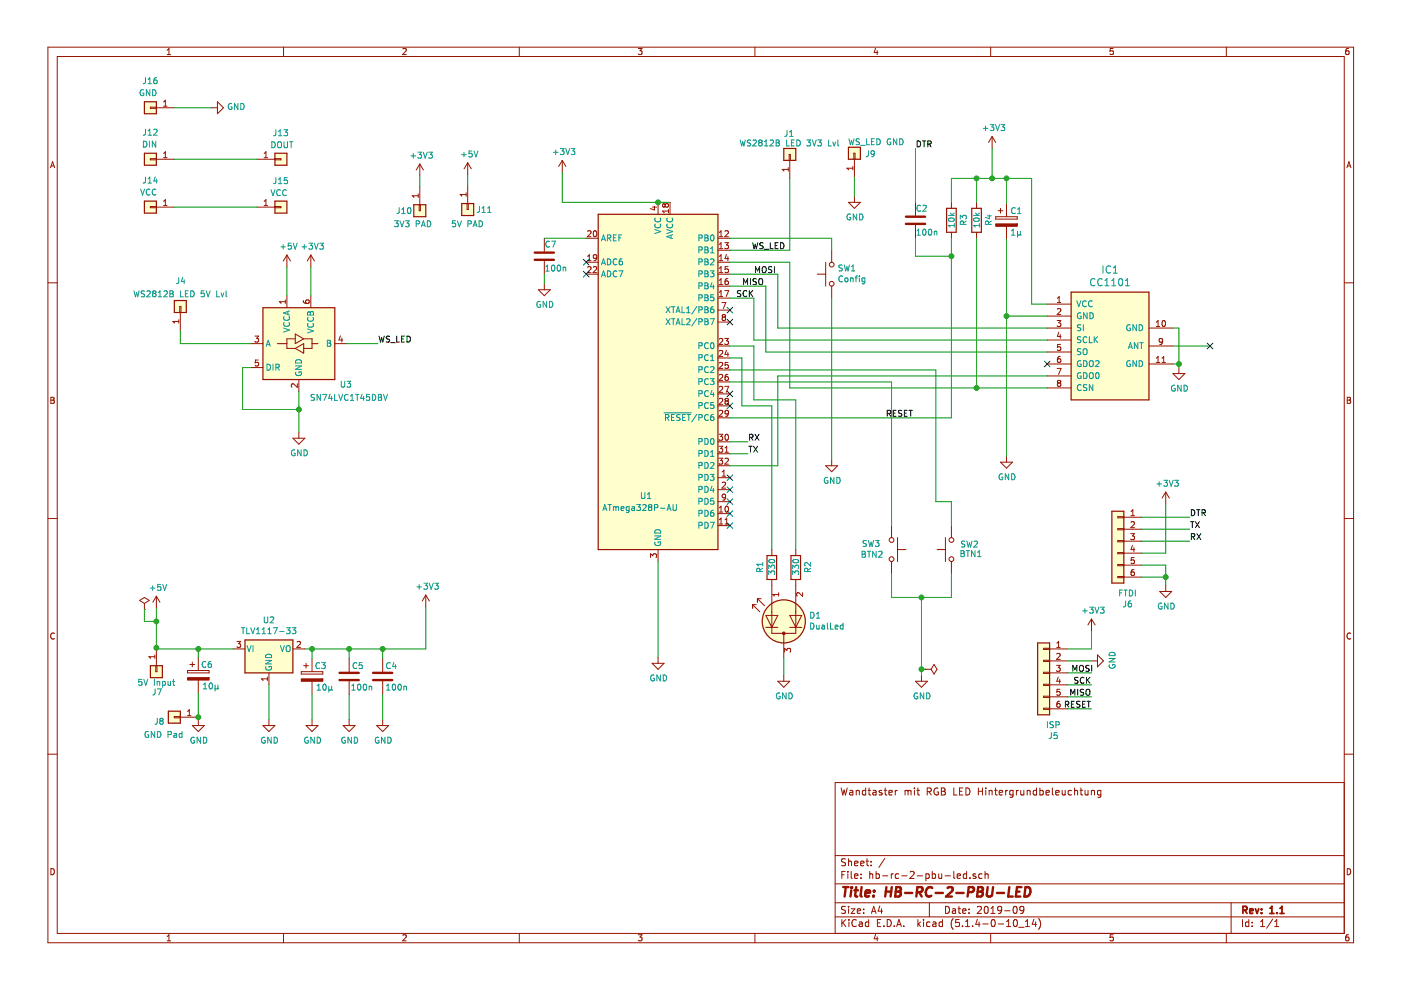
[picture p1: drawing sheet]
EESchema Schematic File Version 4
LIBS:hb-rc-2-pbu-led-cache
EELAYER 30 0
EELAYER END
$Descr A4 11693 8268
encoding utf-8
Sheet 1 1
Title "HB-RC-2-PBU-LED"
Date "2019-09"
Rev "1.1"
Comp ""
Comment1 ""
Comment2 ""
Comment3 ""
Comment4 "Wandtaster mit RGB LED Hintergrundbeleuchtung"
$EndDescr
$Comp
L hb-rc-2-pbu-led-rescue:CC1101-CC1101 IC1
U 1 1
P 9240 2890
F 0 "IC1" H 9265 3529 60  0000 C CNN
F 1 "CC1101" H 9265 3423 60  0000 C CNN
F 2 "Connector_PinHeader_2.00mm:PinHeader_1x08_P2.00mm_Vertical" H 9090 3440 60  0001 C CNN
F 3 "" H 9090 3440 60  0001 C CNN
	1    9240 2890
	1    0    0    -1  
$EndComp
$Comp
L power:GND #PWR0101
U 1 1
P 5490 5490
F 0 "#PWR0101" H 5490 5240 50  0001 C CNN
F 1 "GND" H 5495 5317 50  0000 C CNN
F 2 "" H 5490 5490 50  0001 C CNN
F 3 "" H 5490 5490 50  0001 C CNN
	1    5490 5490
	1    0    0    -1  
$EndComp
$Comp
L power:+3V3 #PWR0102
U 1 1
P 4690 1440
F 0 "#PWR0102" H 4690 1290 50  0001 C CNN
F 1 "+3V3" H 4705 1613 50  0000 C CNN
F 2 "" H 4690 1440 50  0001 C CNN
F 3 "" H 4690 1440 50  0001 C CNN
	1    4690 1440
	1    0    0    -1  
$EndComp
NoConn ~ 6090 2590
NoConn ~ 6090 2690
$Comp
L Switch:SW_Push SW1
U 1 1
P 6940 2290
F 0 "SW1" V 6986 2242 50  0000 R CNN
F 1 "Config" V 6895 2242 50  0000 R CNN
F 2 "Button_Switch_SMD:SW_SPST_FSMSM" H 6940 2490 50  0001 C CNN
F 3 "~" H 6940 2490 50  0001 C CNN
	1    6940 2290
	0    -1   -1   0   
$EndComp
Wire Wire Line
	6090 1990 6940 1990
Wire Wire Line
	6940 1990 6940 2090
$Comp
L power:GND #PWR0103
U 1 1
P 6940 3840
F 0 "#PWR0103" H 6940 3590 50  0001 C CNN
F 1 "GND" H 6945 3667 50  0000 C CNN
F 2 "" H 6940 3840 50  0001 C CNN
F 3 "" H 6940 3840 50  0001 C CNN
	1    6940 3840
	1    0    0    -1  
$EndComp
Wire Wire Line
	6940 2490 6940 3840
$Comp
L power:GND #PWR0104
U 1 1
P 8400 3810
F 0 "#PWR0104" H 8400 3560 50  0001 C CNN
F 1 "GND" H 8405 3637 50  0000 C CNN
F 2 "" H 8400 3810 50  0001 C CNN
F 3 "" H 8400 3810 50  0001 C CNN
	1    8400 3810
	1    0    0    -1  
$EndComp
$Comp
L power:+3V3 #PWR0105
U 1 1
P 8280 1240
F 0 "#PWR0105" H 8280 1090 50  0001 C CNN
F 1 "+3V3" H 8295 1413 50  0000 C CNN
F 2 "" H 8280 1240 50  0001 C CNN
F 3 "" H 8280 1240 50  0001 C CNN
	1    8280 1240
	1    0    0    -1  
$EndComp
Wire Wire Line
	8400 3810 8400 2640
Wire Wire Line
	8740 2640 8400 2640
Connection ~ 8400 2640
Wire Wire Line
	8400 2640 8400 2000
Wire Wire Line
	8740 3240 8150 3240
Wire Wire Line
	6590 3240 6590 2190
Wire Wire Line
	6590 2190 6090 2190
Wire Wire Line
	8740 2740 6490 2740
Wire Wire Line
	6490 2740 6490 2290
Wire Wire Line
	6490 2290 6090 2290
Wire Wire Line
	8740 2940 6390 2940
Wire Wire Line
	6390 2940 6390 2390
Wire Wire Line
	6390 2390 6090 2390
Wire Wire Line
	8740 2840 6290 2840
Wire Wire Line
	6290 2840 6290 2490
Wire Wire Line
	6290 2490 6090 2490
Wire Wire Line
	8740 3140 6490 3140
Wire Wire Line
	6490 3890 6090 3890
Wire Wire Line
	6090 2090 6590 2090
Wire Wire Line
	6590 2090 6590 1490
$Comp
L Device:LED_Dual_AAC D1
U 1 1
P 6540 5190
F 0 "D1" V 6586 4980 50  0000 R CNN
F 1 "DualLed" V 6495 4980 50  0000 R CNN
F 2 "LED_THT:LED_D3.0mm-3" H 6540 5190 50  0001 C CNN
F 3 "~" H 6540 5190 50  0001 C CNN
	1    6540 5190
	0    -1   -1   0   
$EndComp
$Comp
L Device:R R1
U 1 1
P 6440 4740
F 0 "R1" V 6340 4690 50  0000 L CNN
F 1 "330" V 6440 4670 50  0000 L CNN
F 2 "Resistor_SMD:R_0805_2012Metric_Pad1.15x1.40mm_HandSolder" V 6370 4740 50  0001 C CNN
F 3 "~" H 6440 4740 50  0001 C CNN
	1    6440 4740
	1    0    0    -1  
$EndComp
$Comp
L Device:R R2
U 1 1
P 6640 4740
F 0 "R2" V 6740 4690 50  0000 L CNN
F 1 "330" V 6640 4670 50  0000 L CNN
F 2 "Resistor_SMD:R_0805_2012Metric_Pad1.15x1.40mm_HandSolder" V 6570 4740 50  0001 C CNN
F 3 "~" H 6640 4740 50  0001 C CNN
	1    6640 4740
	1    0    0    -1  
$EndComp
Wire Wire Line
	6640 4590 6640 3340
Wire Wire Line
	6640 3340 6290 3340
Wire Wire Line
	6290 3340 6290 2890
Wire Wire Line
	6290 2890 6090 2890
Wire Wire Line
	6490 3140 6490 3890
Wire Wire Line
	6440 4590 6440 3390
Wire Wire Line
	6440 3390 6190 3390
Wire Wire Line
	6190 3390 6190 2990
Wire Wire Line
	6190 2990 6090 2990
Wire Wire Line
	5490 4690 5490 5490
NoConn ~ 8740 3040
NoConn ~ 4890 2190
NoConn ~ 4890 2290
Wire Wire Line
	4690 1690 4690 1440
Wire Wire Line
	4890 1990 4540 1990
Text Label 6290 2290 0    50   ~ 0
MOSI
Text Label 6140 2490 0    50   ~ 0
SCK
Text Label 6190 2390 0    50   ~ 0
MISO
NoConn ~ 6090 3990
NoConn ~ 6090 4090
NoConn ~ 6090 4390
NoConn ~ 6090 3290
NoConn ~ 6090 3390
Wire Wire Line
	7640 1690 7640 1240
Text Label 7640 1240 0    50   ~ 0
DTR
$Comp
L Connector_Generic:Conn_01x06 J6
U 1 1
P 9330 4520
F 0 "J6" H 9248 3995 50  0000 C CNN
F 1 "FTDI" H 9248 4086 50  0000 C CNN
F 2 "Connector_PinHeader_2.54mm:PinHeader_1x06_P2.54mm_Vertical" H 9330 4520 50  0001 C CNN
F 3 "~" H 9330 4520 50  0001 C CNN
	1    9330 4520
	-1   0    0    -1  
$EndComp
$Comp
L power:GND #PWR0109
U 1 1
P 9730 4890
F 0 "#PWR0109" H 9730 4640 50  0001 C CNN
F 1 "GND" H 9735 4717 50  0000 C CNN
F 2 "" H 9730 4890 50  0001 C CNN
F 3 "" H 9730 4890 50  0001 C CNN
	1    9730 4890
	1    0    0    -1  
$EndComp
Wire Wire Line
	9530 4820 9730 4820
Wire Wire Line
	9730 4820 9730 4890
Wire Wire Line
	9530 4720 9730 4720
Wire Wire Line
	9730 4720 9730 4820
Connection ~ 9730 4820
$Comp
L power:+3V3 #PWR0108
U 1 1
P 9730 4210
F 0 "#PWR0108" H 9730 4060 50  0001 C CNN
F 1 "+3V3" H 9745 4383 50  0000 C CNN
F 2 "" H 9730 4210 50  0001 C CNN
F 3 "" H 9730 4210 50  0001 C CNN
	1    9730 4210
	1    0    0    -1  
$EndComp
Wire Wire Line
	9530 4620 9730 4620
Wire Wire Line
	9730 4620 9730 4210
Wire Wire Line
	9530 4320 9930 4320
Text Label 9930 4320 0    50   ~ 0
DTR
Wire Wire Line
	6090 3690 6240 3690
Wire Wire Line
	6090 3790 6240 3790
Text Label 6240 3690 0    50   ~ 0
RX
Text Label 6240 3790 0    50   ~ 0
TX
Wire Wire Line
	9530 4420 9930 4420
Wire Wire Line
	9530 4520 9930 4520
Text Label 9930 4420 0    50   ~ 0
TX
Text Label 9930 4520 0    50   ~ 0
RX
$Comp
L power:GND #PWR0106
U 1 1
P 6540 5640
F 0 "#PWR0106" H 6540 5390 50  0001 C CNN
F 1 "GND" H 6545 5467 50  0000 C CNN
F 2 "" H 6540 5640 50  0001 C CNN
F 3 "" H 6540 5640 50  0001 C CNN
	1    6540 5640
	1    0    0    -1  
$EndComp
Wire Wire Line
	7940 1990 7940 2140
Wire Wire Line
	7940 1690 7940 1490
Wire Wire Line
	7940 1490 8150 1490
Connection ~ 8400 1490
Wire Wire Line
	8400 1490 8400 1700
Wire Wire Line
	7640 1990 7640 2140
Wire Wire Line
	7640 2140 7940 2140
Connection ~ 7940 2140
Wire Wire Line
	6540 5490 6540 5640
$Comp
L power:GND #PWR0110
U 1 1
P 7690 5640
F 0 "#PWR0110" H 7690 5390 50  0001 C CNN
F 1 "GND" H 7695 5467 50  0000 C CNN
F 2 "" H 7690 5640 50  0001 C CNN
F 3 "" H 7690 5640 50  0001 C CNN
	1    7690 5640
	1    0    0    -1  
$EndComp
Wire Wire Line
	7440 4790 7440 4990
Wire Wire Line
	7440 4990 7690 4990
Wire Wire Line
	7940 4990 7940 4790
Wire Wire Line
	7690 5640 7690 5590
Connection ~ 7690 4990
Wire Wire Line
	7690 4990 7940 4990
$Comp
L power:PWR_FLAG #FLG0101
U 1 1
P 7720 5590
F 0 "#FLG0101" H 7720 5665 50  0001 C CNN
F 1 "PWR_FLAG" V 7720 5718 50  0001 L CNN
F 2 "" H 7720 5590 50  0001 C CNN
F 3 "~" H 7720 5590 50  0001 C CNN
	1    7720 5590
	0    1    1    0   
$EndComp
Wire Wire Line
	7720 5590 7690 5590
Connection ~ 7690 5590
Wire Wire Line
	7690 5590 7690 4990
$Comp
L power:+3V3 #PWR0113
U 1 1
P 3550 5070
F 0 "#PWR0113" H 3550 4920 50  0001 C CNN
F 1 "+3V3" H 3565 5243 50  0000 C CNN
F 2 "" H 3550 5070 50  0001 C CNN
F 3 "" H 3550 5070 50  0001 C CNN
	1    3550 5070
	1    0    0    -1  
$EndComp
Wire Wire Line
	3550 5070 3550 5420
$Comp
L power:GND #PWR0114
U 1 1
P 2240 6010
F 0 "#PWR0114" H 2240 5760 50  0001 C CNN
F 1 "GND" H 2245 5837 50  0000 C CNN
F 2 "" H 2240 6010 50  0001 C CNN
F 3 "" H 2240 6010 50  0001 C CNN
	1    2240 6010
	1    0    0    -1  
$EndComp
Wire Wire Line
	2240 5720 2240 6010
$Comp
L Device:CP C3
U 1 1
P 2600 5650
F 0 "C3" H 2620 5740 50  0000 L CNN
F 1 "10µ" H 2630 5560 50  0000 L CNN
F 2 "Capacitor_SMD:CP_Elec_4x5.4" H 2638 5500 50  0001 C CNN
F 3 "~" H 2600 5650 50  0001 C CNN
	1    2600 5650
	1    0    0    -1  
$EndComp
Wire Wire Line
	2600 5500 2600 5420
Connection ~ 2600 5420
Wire Wire Line
	2600 5420 2910 5420
Wire Wire Line
	2910 5500 2910 5420
Connection ~ 2910 5420
Wire Wire Line
	2910 5420 3190 5420
Wire Wire Line
	3190 5500 3190 5420
Connection ~ 3190 5420
Wire Wire Line
	3190 5420 3550 5420
$Comp
L power:GND #PWR0115
U 1 1
P 2600 6010
F 0 "#PWR0115" H 2600 5760 50  0001 C CNN
F 1 "GND" H 2605 5837 50  0000 C CNN
F 2 "" H 2600 6010 50  0001 C CNN
F 3 "" H 2600 6010 50  0001 C CNN
	1    2600 6010
	1    0    0    -1  
$EndComp
$Comp
L power:GND #PWR0116
U 1 1
P 2910 6010
F 0 "#PWR0116" H 2910 5760 50  0001 C CNN
F 1 "GND" H 2915 5837 50  0000 C CNN
F 2 "" H 2910 6010 50  0001 C CNN
F 3 "" H 2910 6010 50  0001 C CNN
	1    2910 6010
	1    0    0    -1  
$EndComp
$Comp
L power:GND #PWR0117
U 1 1
P 3190 6010
F 0 "#PWR0117" H 3190 5760 50  0001 C CNN
F 1 "GND" H 3195 5837 50  0000 C CNN
F 2 "" H 3190 6010 50  0001 C CNN
F 3 "" H 3190 6010 50  0001 C CNN
	1    3190 6010
	1    0    0    -1  
$EndComp
Wire Wire Line
	2600 5800 2600 6010
Wire Wire Line
	2910 5800 2910 6010
Wire Wire Line
	3190 5800 3190 6010
$Comp
L Regulator_Linear:TLV1117-33 U2
U 1 1
P 2240 5420
F 0 "U2" H 2240 5662 50  0000 C CNN
F 1 "TLV1117-33" H 2240 5571 50  0000 C CNN
F 2 "Package_TO_SOT_SMD:SOT-223" H 2240 5420 50  0001 C CNN
F 3 "http://www.ti.com/lit/ds/symlink/tlv1117.pdf" H 2240 5420 50  0001 C CNN
	1    2240 5420
	1    0    0    -1  
$EndComp
Wire Wire Line
	2540 5420 2600 5420
$Comp
L power:+5V #PWR0118
U 1 1
P 1300 5080
F 0 "#PWR0118" H 1300 4930 50  0001 C CNN
F 1 "+5V" H 1315 5253 50  0000 C CNN
F 2 "" H 1300 5080 50  0001 C CNN
F 3 "" H 1300 5080 50  0001 C CNN
	1    1300 5080
	1    0    0    -1  
$EndComp
Wire Wire Line
	1940 5420 1650 5420
$Comp
L Device:CP C6
U 1 1
P 1650 5640
F 0 "C6" H 1670 5730 50  0000 L CNN
F 1 "10µ" H 1680 5550 50  0000 L CNN
F 2 "Capacitor_SMD:CP_Elec_4x5.4" H 1688 5490 50  0001 C CNN
F 3 "~" H 1650 5640 50  0001 C CNN
	1    1650 5640
	1    0    0    -1  
$EndComp
Wire Wire Line
	1650 5490 1650 5420
Connection ~ 1650 5420
Wire Wire Line
	1650 5420 1300 5420
$Comp
L power:GND #PWR0119
U 1 1
P 1650 6010
F 0 "#PWR0119" H 1650 5760 50  0001 C CNN
F 1 "GND" H 1655 5837 50  0000 C CNN
F 2 "" H 1650 6010 50  0001 C CNN
F 3 "" H 1650 6010 50  0001 C CNN
	1    1650 6010
	1    0    0    -1  
$EndComp
Wire Wire Line
	1650 5790 1650 5990
$Comp
L power:PWR_FLAG #FLG0103
U 1 1
P 1200 5090
F 0 "#FLG0103" H 1200 5165 50  0001 C CNN
F 1 "PWR_FLAG" H 1200 5263 50  0001 C CNN
F 2 "" H 1200 5090 50  0001 C CNN
F 3 "~" H 1200 5090 50  0001 C CNN
	1    1200 5090
	1    0    0    -1  
$EndComp
Wire Wire Line
	1200 5090 1200 5190
Wire Wire Line
	1200 5190 1300 5190
Wire Wire Line
	1300 5080 1300 5190
Connection ~ 1300 5190
Wire Wire Line
	1300 5190 1300 5410
Text Label 8940 5620 0    50   ~ 0
MOSI
$Comp
L power:GND #PWR0112
U 1 1
P 9110 5520
F 0 "#PWR0112" H 9110 5270 50  0001 C CNN
F 1 "GND" H 9115 5347 50  0000 C CNN
F 2 "" H 9110 5520 50  0001 C CNN
F 3 "" H 9110 5520 50  0001 C CNN
	1    9110 5520
	0    -1   -1   0   
$EndComp
Wire Wire Line
	9110 5270 9110 5420
$Comp
L power:+3V3 #PWR0111
U 1 1
P 9110 5270
F 0 "#PWR0111" H 9110 5120 50  0001 C CNN
F 1 "+3V3" H 9125 5443 50  0000 C CNN
F 2 "" H 9110 5270 50  0001 C CNN
F 3 "" H 9110 5270 50  0001 C CNN
	1    9110 5270
	1    0    0    -1  
$EndComp
Text Label 9110 5920 2    50   ~ 0
RESET
Text Label 9110 5720 2    50   ~ 0
SCK
Wire Wire Line
	8910 5420 9110 5420
Wire Wire Line
	8910 5620 9110 5620
Wire Wire Line
	8910 5520 9110 5520
Wire Wire Line
	8910 5920 9110 5920
Wire Wire Line
	8910 5720 9110 5720
Wire Wire Line
	8910 5820 9110 5820
Wire Wire Line
	7940 2140 7940 3490
$Comp
L Logic_LevelTranslator:SN74LVC1T45DBV U3
U 1 1
P 2490 2870
F 0 "U3" H 2830 2530 50  0000 L CNN
F 1 "SN74LVC1T45DBV" H 2580 2420 50  0000 L CNN
F 2 "Package_TO_SOT_SMD:SOT-23-6" H 2490 2420 50  0001 C CNN
F 3 "http://www.ti.com/lit/ds/symlink/sn74lvc1t45.pdf" H 1590 2220 50  0001 C CNN
	1    2490 2870
	1    0    0    -1  
$EndComp
$Comp
L power:GND #PWR0120
U 1 1
P 2490 3610
F 0 "#PWR0120" H 2490 3360 50  0001 C CNN
F 1 "GND" H 2495 3437 50  0000 C CNN
F 2 "" H 2490 3610 50  0001 C CNN
F 3 "" H 2490 3610 50  0001 C CNN
	1    2490 3610
	1    0    0    -1  
$EndComp
Wire Wire Line
	2490 3610 2490 3420
Wire Wire Line
	2490 3420 2020 3420
Wire Wire Line
	2020 3420 2020 3070
Wire Wire Line
	2020 3070 2090 3070
Connection ~ 2490 3420
Wire Wire Line
	2490 3420 2490 3270
$Comp
L Connector_Generic:Conn_01x01 J4
U 1 1
P 1500 2560
F 0 "J4" V 1710 2510 50  0000 L CNN
F 1 "WS2812B LED 5V Lvl" V 1600 2160 50  0000 L CNN
F 2 "TestPoint:TestPoint_Pad_D2.0mm" H 1500 2560 50  0001 C CNN
F 3 "~" H 1500 2560 50  0001 C CNN
	1    1500 2560
	0    -1   -1   0   
$EndComp
Wire Wire Line
	2090 2870 1500 2870
Wire Wire Line
	1500 2870 1500 2760
$Comp
L power:+5V #PWR0121
U 1 1
P 2390 2230
F 0 "#PWR0121" H 2390 2080 50  0001 C CNN
F 1 "+5V" H 2405 2403 50  0000 C CNN
F 2 "" H 2390 2230 50  0001 C CNN
F 3 "" H 2390 2230 50  0001 C CNN
	1    2390 2230
	1    0    0    -1  
$EndComp
$Comp
L power:+3V3 #PWR0122
U 1 1
P 2590 2230
F 0 "#PWR0122" H 2590 2080 50  0001 C CNN
F 1 "+3V3" H 2605 2403 50  0000 C CNN
F 2 "" H 2590 2230 50  0001 C CNN
F 3 "" H 2590 2230 50  0001 C CNN
	1    2590 2230
	1    0    0    -1  
$EndComp
Wire Wire Line
	2390 2230 2390 2470
Wire Wire Line
	2590 2470 2590 2230
Text Label 6270 2090 0    50   ~ 0
WS_LED
Wire Wire Line
	2890 2870 3150 2870
Text Label 3150 2870 0    50   ~ 0
WS_LED
$Comp
L Device:CP C1
U 1 1
P 8400 1850
F 0 "C1" H 8430 1940 50  0000 L CNN
F 1 "1µ" H 8430 1760 50  0000 L CNN
F 2 "Capacitor_SMD:CP_Elec_4x5.3" H 8438 1700 50  0001 C CNN
F 3 "~" H 8400 1850 50  0001 C CNN
	1    8400 1850
	1    0    0    -1  
$EndComp
Wire Wire Line
	8150 1990 8150 3240
Wire Wire Line
	8150 1690 8150 1490
Connection ~ 8150 1490
Wire Wire Line
	8150 1490 8280 1490
Wire Wire Line
	8740 2540 8610 2540
Wire Wire Line
	8610 2540 8610 1490
Wire Wire Line
	8610 1490 8400 1490
Wire Wire Line
	8280 1240 8280 1490
Connection ~ 8280 1490
Wire Wire Line
	8280 1490 8400 1490
$Comp
L power:GND #PWR0107
U 1 1
P 4540 2370
F 0 "#PWR0107" H 4540 2120 50  0001 C CNN
F 1 "GND" H 4545 2197 50  0000 C CNN
F 2 "" H 4540 2370 50  0001 C CNN
F 3 "" H 4540 2370 50  0001 C CNN
	1    4540 2370
	1    0    0    -1  
$EndComp
Wire Wire Line
	4540 2290 4540 2370
$Comp
L power:GND #PWR0123
U 1 1
P 9840 3070
F 0 "#PWR0123" H 9840 2820 50  0001 C CNN
F 1 "GND" H 9845 2897 50  0000 C CNN
F 2 "" H 9840 3070 50  0001 C CNN
F 3 "" H 9840 3070 50  0001 C CNN
	1    9840 3070
	1    0    0    -1  
$EndComp
Wire Wire Line
	9790 3040 9840 3040
Wire Wire Line
	9840 3040 9840 3070
Wire Wire Line
	9790 2740 9840 2740
Wire Wire Line
	9840 2740 9840 3040
Connection ~ 9840 3040
Wire Wire Line
	9790 2890 10100 2890
NoConn ~ 10100 2890
$Comp
L Connector_Generic:Conn_01x01 J7
U 1 1
P 1300 5610
F 0 "J7" V 1470 5570 50  0000 L CNN
F 1 "5V Input" V 1390 5450 50  0000 L CNN
F 2 "TestPoint:TestPoint_Pad_D2.0mm" H 1300 5610 50  0001 C CNN
F 3 "~" H 1300 5610 50  0001 C CNN
	1    1300 5610
	0    1    1    0   
$EndComp
Connection ~ 1300 5410
Wire Wire Line
	1300 5410 1300 5420
$Comp
L Connector_Generic:Conn_01x01 J8
U 1 1
P 1450 5990
F 0 "J8" H 1530 6030 50  0000 L CNN
F 1 "GND Pad" H 1370 6140 50  0000 L CNN
F 2 "TestPoint:TestPoint_Pad_D2.0mm" H 1450 5990 50  0001 C CNN
F 3 "~" H 1450 5990 50  0001 C CNN
	1    1450 5990
	-1   0    0    1   
$EndComp
Connection ~ 1650 5990
Wire Wire Line
	1650 5990 1650 6010
$Comp
L Connector_Generic:Conn_01x01 J9
U 1 1
P 7130 1280
F 0 "J9" V 7120 1100 50  0000 L CNN
F 1 "WS_LED GND" V 7220 860 50  0000 L CNN
F 2 "TestPoint:TestPoint_Pad_D2.0mm" H 7130 1280 50  0001 C CNN
F 3 "~" H 7130 1280 50  0001 C CNN
	1    7130 1280
	0    -1   -1   0   
$EndComp
$Comp
L power:GND #PWR0124
U 1 1
P 7130 1640
F 0 "#PWR0124" H 7130 1390 50  0001 C CNN
F 1 "GND" H 7135 1467 50  0000 C CNN
F 2 "" H 7130 1640 50  0001 C CNN
F 3 "" H 7130 1640 50  0001 C CNN
	1    7130 1640
	1    0    0    -1  
$EndComp
Wire Wire Line
	7130 1480 7130 1640
$Comp
L power:+3V3 #PWR0125
U 1 1
P 3500 1470
F 0 "#PWR0125" H 3500 1320 50  0001 C CNN
F 1 "+3V3" H 3515 1643 50  0000 C CNN
F 2 "" H 3500 1470 50  0001 C CNN
F 3 "" H 3500 1470 50  0001 C CNN
	1    3500 1470
	1    0    0    -1  
$EndComp
$Comp
L Connector_Generic:Conn_01x01 J10
U 1 1
P 3500 1760
F 0 "J10" V 3500 1560 50  0000 L CNN
F 1 "3V3 PAD" V 3610 1540 50  0000 L CNN
F 2 "TestPoint:TestPoint_Pad_D2.0mm" H 3500 1760 50  0001 C CNN
F 3 "~" H 3500 1760 50  0001 C CNN
	1    3500 1760
	0    1    1    0   
$EndComp
$Comp
L Connector_Generic:Conn_01x01 J11
U 1 1
P 3900 1750
F 0 "J11" V 3900 1820 50  0000 L CNN
F 1 "5V PAD" V 4020 1610 50  0000 L CNN
F 2 "TestPoint:TestPoint_Pad_D2.0mm" H 3900 1750 50  0001 C CNN
F 3 "~" H 3900 1750 50  0001 C CNN
	1    3900 1750
	0    1    1    0   
$EndComp
$Comp
L power:+5V #PWR0126
U 1 1
P 3900 1460
F 0 "#PWR0126" H 3900 1310 50  0001 C CNN
F 1 "+5V" H 3915 1633 50  0000 C CNN
F 2 "" H 3900 1460 50  0001 C CNN
F 3 "" H 3900 1460 50  0001 C CNN
	1    3900 1460
	1    0    0    -1  
$EndComp
Wire Wire Line
	3900 1460 3900 1550
Wire Wire Line
	3500 1470 3500 1560
Connection ~ 8150 3240
Wire Wire Line
	8150 3240 6590 3240
Text Label 7390 3490 0    50   ~ 0
RESET
Wire Wire Line
	6090 3490 7940 3490
Wire Wire Line
	5490 1690 4690 1690
Wire Wire Line
	5590 1690 5490 1690
Connection ~ 5490 1690
$Comp
L MCU_Microchip_ATmega:ATmega328P-AU U1
U 1 1
P 5490 3190
F 0 "U1" H 5390 2240 50  0000 C CNN
F 1 "ATmega328P-AU" H 5340 2140 50  0000 C CNN
F 2 "Package_QFP:TQFP-32_7x7mm_P0.8mm" H 5490 3190 50  0001 C CIN
F 3 "http://ww1.microchip.com/downloads/en/DeviceDoc/ATmega328_P%20AVR%20MCU%20with%20picoPower%20Technology%20Data%20Sheet%2040001984A.pdf" H 5490 3190 50  0001 C CNN
	1    5490 3190
	1    0    0    -1  
$EndComp
$Comp
L Switch:SW_Push SW2
U 1 1
P 7940 4590
F 0 "SW2" V 7980 4360 50  0000 L CNN
F 1 "BTN1" V 7900 4330 50  0000 L CNN
F 2 "Package_TO_SOT_THT:TO-126-2_Vertical" H 7940 4790 50  0001 C CNN
F 3 "~" H 7940 4790 50  0001 C CNN
	1    7940 4590
	0    -1   -1   0   
$EndComp
$Comp
L Switch:SW_Push SW3
U 1 1
P 7440 4590
F 0 "SW3" V 7390 4340 50  0000 L CNN
F 1 "BTN2" V 7480 4330 50  0000 L CNN
F 2 "Package_TO_SOT_THT:TO-126-2_Vertical" H 7440 4790 50  0001 C CNN
F 3 "~" H 7440 4790 50  0001 C CNN
	1    7440 4590
	0    1    1    0   
$EndComp
Wire Wire Line
	7940 4190 7940 4390
NoConn ~ 6090 4290
NoConn ~ 6090 4190
Wire Wire Line
	6090 3090 7810 3090
$Comp
L Device:R R4
U 1 1
P 8150 1840
F 0 "R4" V 8250 1790 50  0000 L CNN
F 1 "10k" V 8150 1770 50  0000 L CNN
F 2 "Resistor_SMD:R_0805_2012Metric_Pad1.15x1.40mm_HandSolder" V 8080 1840 50  0001 C CNN
F 3 "~" H 8150 1840 50  0001 C CNN
	1    8150 1840
	1    0    0    -1  
$EndComp
$Comp
L Device:R R3
U 1 1
P 7940 1840
F 0 "R3" V 8040 1790 50  0000 L CNN
F 1 "10k" V 7940 1770 50  0000 L CNN
F 2 "Resistor_SMD:R_0805_2012Metric_Pad1.15x1.40mm_HandSolder" V 7870 1840 50  0001 C CNN
F 3 "~" H 7940 1840 50  0001 C CNN
	1    7940 1840
	1    0    0    -1  
$EndComp
$Comp
L Device:C C2
U 1 1
P 7640 1840
F 0 "C2" H 7640 1940 50  0000 L CNN
F 1 "100n" H 7640 1740 50  0000 L CNN
F 2 "Capacitor_SMD:C_0805_2012Metric_Pad1.15x1.40mm_HandSolder" H 7678 1690 50  0001 C CNN
F 3 "~" H 7640 1840 50  0001 C CNN
	1    7640 1840
	1    0    0    -1  
$EndComp
$Comp
L Device:C C5
U 1 1
P 2910 5650
F 0 "C5" H 2930 5740 50  0000 L CNN
F 1 "100n" H 2920 5560 50  0000 L CNN
F 2 "Capacitor_SMD:C_0805_2012Metric_Pad1.15x1.40mm_HandSolder" H 2948 5500 50  0001 C CNN
F 3 "~" H 2910 5650 50  0001 C CNN
	1    2910 5650
	1    0    0    -1  
$EndComp
$Comp
L Device:C C4
U 1 1
P 3190 5650
F 0 "C4" H 3210 5740 50  0000 L CNN
F 1 "100n" H 3210 5560 50  0000 L CNN
F 2 "Capacitor_SMD:C_0805_2012Metric_Pad1.15x1.40mm_HandSolder" H 3228 5500 50  0001 C CNN
F 3 "~" H 3190 5650 50  0001 C CNN
	1    3190 5650
	1    0    0    -1  
$EndComp
$Comp
L Device:C C7
U 1 1
P 4540 2140
F 0 "C7" H 4540 2240 50  0000 L CNN
F 1 "100n" H 4540 2040 50  0000 L CNN
F 2 "Capacitor_SMD:C_0805_2012Metric_Pad1.15x1.40mm_HandSolder" H 4578 1990 50  0001 C CNN
F 3 "~" H 4540 2140 50  0001 C CNN
	1    4540 2140
	1    0    0    -1  
$EndComp
Wire Wire Line
	7810 4190 7940 4190
Wire Wire Line
	7810 3090 7810 4190
Wire Wire Line
	7440 3190 7440 4390
Wire Wire Line
	6090 3190 7440 3190
$Comp
L Connector_Generic:Conn_01x06 J5
U 1 1
P 8710 5620
F 0 "J5" H 8628 5095 50  0000 C CNN
F 1 "ISP" H 8628 5186 50  0000 C CNN
F 2 "Connector_PinHeader_2.54mm:PinHeader_1x06_P2.54mm_Vertical" H 8710 5620 50  0001 C CNN
F 3 "~" H 8710 5620 50  0001 C CNN
	1    8710 5620
	-1   0    0    -1  
$EndComp
Text Label 9110 5820 2    50   ~ 0
MISO
$Comp
L Connector_Generic:Conn_01x01 J1
U 1 1
P 6590 1290
F 0 "J1" V 6760 1250 50  0000 L CNN
F 1 "WS2812B LED 3V3 Lvl" V 6680 870 50  0000 L CNN
F 2 "TestPoint:TestPoint_Pad_D2.0mm" H 6590 1290 50  0001 C CNN
F 3 "~" H 6590 1290 50  0001 C CNN
	1    6590 1290
	0    -1   -1   0   
$EndComp
Wire Wire Line
	1450 1330 2140 1330
$Comp
L Connector_Generic:Conn_01x01 J12
U 1 1
P 1250 1330
F 0 "J12" H 1180 1110 50  0000 L CNN
F 1 "DIN" H 1190 1210 50  0000 L CNN
F 2 "TestPoint:TestPoint_Pad_D2.0mm" H 1250 1330 50  0001 C CNN
F 3 "~" H 1250 1330 50  0001 C CNN
	1    1250 1330
	-1   0    0    1   
$EndComp
$Comp
L Connector_Generic:Conn_01x01 J13
U 1 1
P 2340 1330
F 0 "J13" H 2270 1550 50  0000 L CNN
F 1 "DOUT" H 2250 1450 50  0000 L CNN
F 2 "TestPoint:TestPoint_Pad_D2.0mm" H 2340 1330 50  0001 C CNN
F 3 "~" H 2340 1330 50  0001 C CNN
	1    2340 1330
	1    0    0    -1  
$EndComp
$Comp
L Connector_Generic:Conn_01x01 J14
U 1 1
P 1250 1730
F 0 "J14" H 1180 1510 50  0000 L CNN
F 1 "VCC" H 1190 1610 50  0000 L CNN
F 2 "TestPoint:TestPoint_Pad_D2.0mm" H 1250 1730 50  0001 C CNN
F 3 "~" H 1250 1730 50  0001 C CNN
	1    1250 1730
	-1   0    0    1   
$EndComp
$Comp
L Connector_Generic:Conn_01x01 J15
U 1 1
P 2340 1730
F 0 "J15" H 2270 1950 50  0000 L CNN
F 1 "VCC" H 2250 1850 50  0000 L CNN
F 2 "TestPoint:TestPoint_Pad_D2.0mm" H 2340 1730 50  0001 C CNN
F 3 "~" H 2340 1730 50  0001 C CNN
	1    2340 1730
	1    0    0    -1  
$EndComp
Wire Wire Line
	1450 1730 2140 1730
$Comp
L power:GND #PWR?
U 1 1
P 1760 900
F 0 "#PWR?" H 1760 650 50  0001 C CNN
F 1 "GND" V 1765 772 50  0000 R CNN
F 2 "" H 1760 900 50  0001 C CNN
F 3 "" H 1760 900 50  0001 C CNN
	1    1760 900 
	0    -1   -1   0   
$EndComp
$Comp
L Connector_Generic:Conn_01x01 J16
U 1 1
P 1250 900
F 0 "J16" H 1180 680 50  0000 L CNN
F 1 "GND" H 1190 780 50  0000 L CNN
F 2 "TestPoint:TestPoint_Pad_D2.0mm" H 1250 900 50  0001 C CNN
F 3 "~" H 1250 900 50  0001 C CNN
	1    1250 900 
	-1   0    0    1   
$EndComp
Wire Wire Line
	1450 900  1760 900 
$EndSCHEMATC
